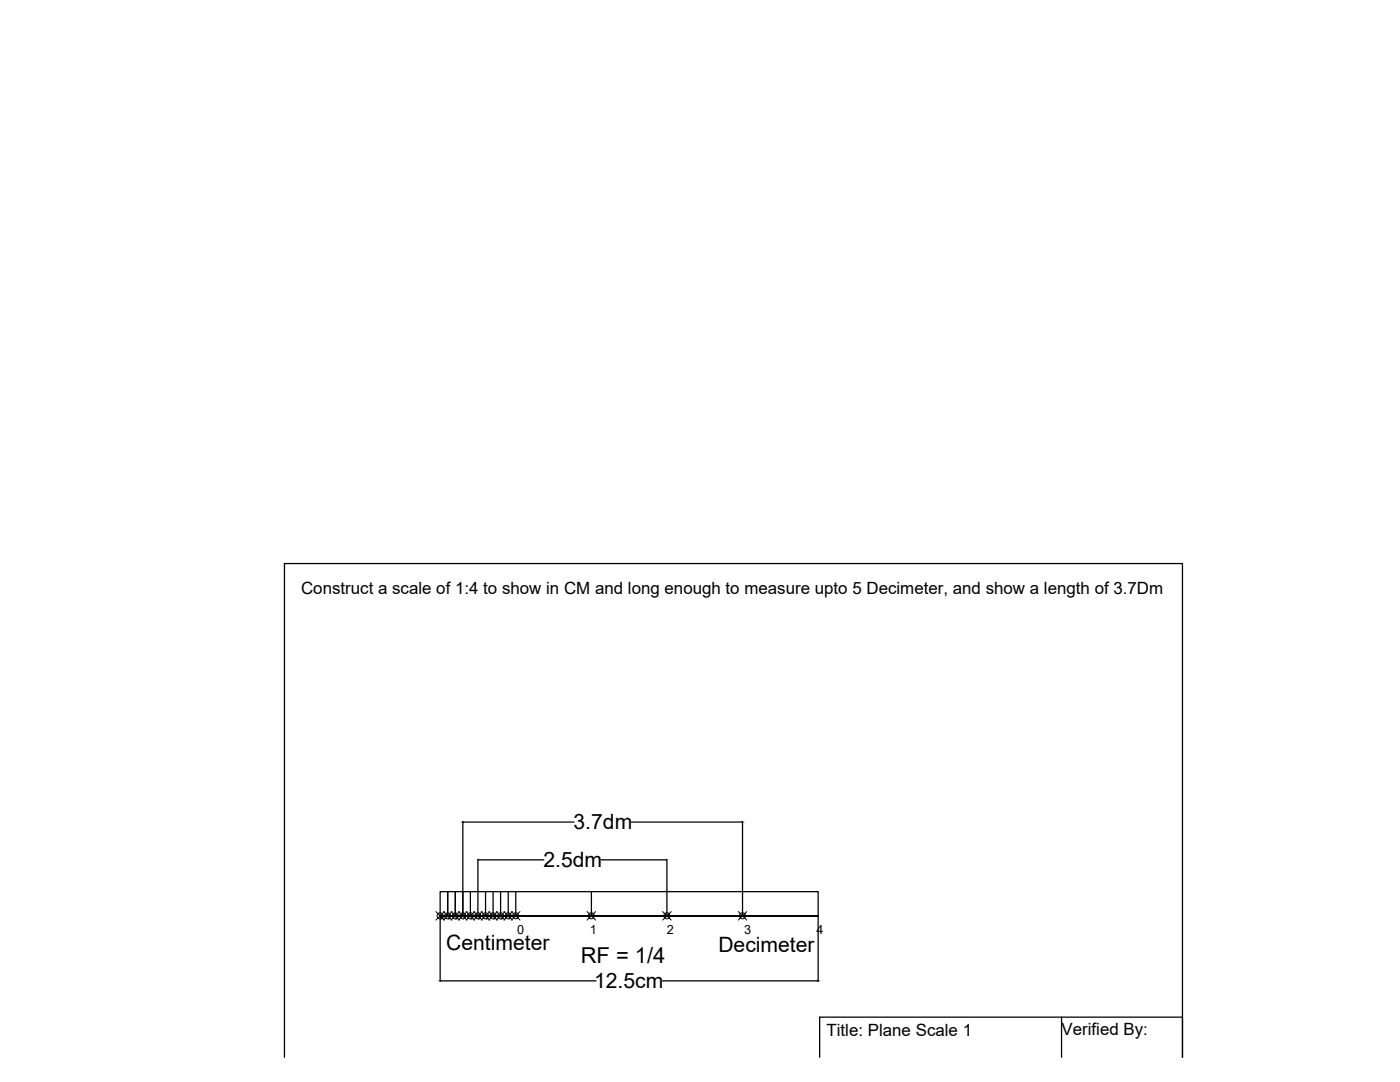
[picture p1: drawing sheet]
<svg xmlns="http://www.w3.org/2000/svg" width="279mm" height="216mm" viewBox="0 0 279 216" stroke-linecap="round" stroke-linejoin="round" font-family="sans-serif">
<!-- layer: 0 -->
<g fill="none" stroke="#000" stroke-width=".25">
<path d="M89.3 177.9v4.8M90.9 177.9v4.8M92.4 163.9v18.8M92.5 164h22.1M93.9 177.9v4.8M95.4 171.5v11.2M95.5 171.6h13M96.9 177.9v4.8M98.4 177.9v4.8M99.9 177.9v4.8M101.4 177.9v4.8M102.9 177.9v4.8h-15.1v-4.8h75.5v4.8h-75.5h75.5"/>
<path d="M118 177.9v4.8M120 171.6h13M126 164h22.1M133.1 171.5v11.2M148.2 163.9v18.8M87.8 182.8v13M87.9 195.7h31.1M132.2 195.7h31M163.3 182.8v13M56.8 211v-98.5h179.2v98.5v-8h-72.4v8M211.9 203v8"/>
</g>
<g fill="none" stroke="#000" stroke-width=".2">
<path d="M87 181.9l1.7 1.7M88.5 181.9l1.7 1.7M88.7 181.9l-1.7 1.7M90 181.9l1.7 1.7M90.2 181.9l-1.7 1.7M91.5 181.9l1.7 1.7M91.7 181.9l-1.7 1.7M93 181.9l1.7 1.7M93.2 181.9l-1.7 1.7M94.5 181.9l1.7 1.7M94.7 181.9l-1.7 1.7M96 181.9l1.7 1.7"/>
<path d="M96.2 181.9l-1.7 1.7M97.6 181.9l1.7 1.7M97.7 181.9l-1.7 1.7M99.1 181.9l1.7 1.7M99.3 181.9l-1.7 1.7M100.6 181.9l1.7 1.7M100.8 181.9l-1.7 1.7M102.1 181.9l1.7 1.7M102.3 181.9l-1.7 1.7M103.8 181.9l-1.7 1.7M117.2 181.9l1.7 1.7M118.9 181.9l-1.7 1.7"/>
<path d="M132.2 181.9l1.8 1.7M134 181.9l-1.8 1.7M147.3 181.9l1.7 1.7M149 181.9l-1.7 1.7"/>
<circle cx="87.8" cy="182.7" r=".6"/>
<circle cx="89.3" cy="182.7" r=".6"/>
<circle cx="90.9" cy="182.7" r=".6"/>
<circle cx="92.4" cy="182.7" r=".6"/>
<circle cx="93.9" cy="182.7" r=".6"/>
<circle cx="95.4" cy="182.7" r=".6"/>
<circle cx="96.9" cy="182.7" r=".6"/>
<circle cx="98.4" cy="182.7" r=".6"/>
<circle cx="99.9" cy="182.7" r=".6"/>
<circle cx="101.4" cy="182.7" r=".6"/>
<circle cx="102.9" cy="182.7" r=".6"/>
<circle cx="118" cy="182.7" r=".6"/>
<circle cx="133.1" cy="182.7" r=".6"/>
<circle cx="148.2" cy="182.7" r=".6"/>
</g>
<path d="M92.4 164h.1zM95.4 171.6h.1zM133 171.6h.1zM148.1 164h.1zM87.8 195.7h.1zM163.2 195.7h.1z" fill="#000" stroke="#000" stroke-width=".2"/>
<text font-size="4.4" x="115.9" y="192.1">RF = 1/4</text>
<g font-size="4.2">
<text x="114.5" y="165.5">3.7dm</text>
<text x="108.5" y="173.1">2.5dm</text>
<text x="89" y="189.6">Centimeter</text>
<text x="143.4" y="190">Decimeter</text>
<text x="118.6" y="197.2">12.5cm</text>
</g>
<g font-size="3.4">
<text x="60.1" y="118.4">Construct a scale of 1:4 to show in CM and long enough to measure upto 5 Decimeter, and show a length of 3.7Dm</text>
<text x="165" y="206.8">Title: Plane Scale 1</text>
<text x="211.9" y="206.5">Verified By:</text>
</g>
<g font-size="2.5">
<text x="103.2" y="186.4">0</text>
<text x="117.7" y="186.3">1</text>
<text x="133.1" y="186.3">2</text>
<text x="148.5" y="186.3">3</text>
<text x="163" y="186.3">4</text>
</g>
<g font-size=".8">
<text x="87.8" y="183.7">10</text>
<text x="89.3" y="183.7">9</text>
<text x="90.9" y="183.7">8</text>
<text x="92.4" y="183.7">7</text>
<text x="93.9" y="183.7">6</text>
<text x="95.4" y="183.7">5</text>
<text x="96.9" y="183.7">4</text>
<text x="98.4" y="183.7">3</text>
<text x="99.9" y="183.7">2</text>
<text x="101.4" y="183.7">1</text>
</g>
</svg>
